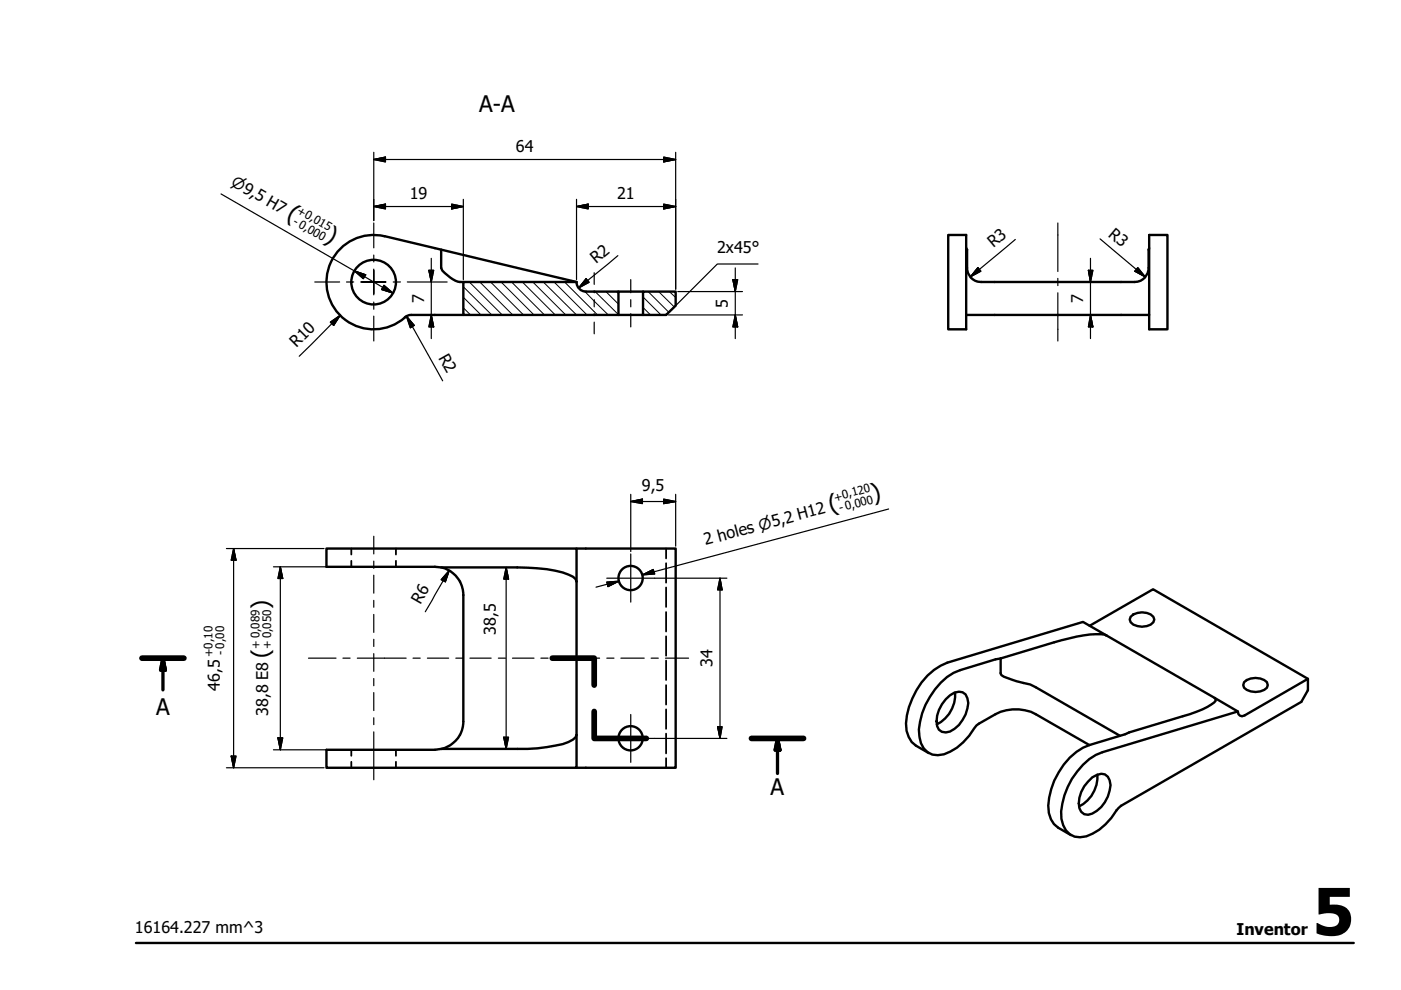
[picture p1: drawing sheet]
<svg xmlns="http://www.w3.org/2000/svg" width="297mm" height="210mm" viewBox="0 0 297 210" stroke-linecap="round" stroke-linejoin="round" font-family="sans-serif">
<!-- layer: Visible (ISO) -->
<g fill="none" stroke="#000" stroke-width=".51">
<path d="M93.5 52.9l28.7 6.9h-24v7h32.9v-5h5.2M98.2 59.8a3.5 3.5 0 0 1-2.8-1l-1.6-1.4-.3-.6v-3.9l-12-2.8a10 10 0 0 0-12 12.1 10 10 0 0 0 16.3 5.1M122.2 59.8a2 2 0 0 0 2 2M201 49.8h3.9v20h-3.9zM204.9 52.6l.1 .3v3.9a2.92 2.92 0 0 0 3 3h32.5a2.92 2.92 0 0 0 3-3v-3.9l.1-.3M243.6 49.8h3.9v20h-3.9zM87.2 66.8l-.8 .1-.6 .4M87.2 66.8h11M124.2 61.8h6.9M131.1 66.8h5.2M136.3 61.8h7v3l-2.1 2h-4.9zM204.9 66.8h38.7"/>
<path d="M122.2 116.3h21.1v46.5h-21.1M93.5 120.3h16.2a29.9 29.9 0 0 1 10.8 1.5l1 .5 .5 .5 .2 .5M97.5 123.3l.6 1.4 .1 1.5M97.5 123.3a5.9 5.9 0 0 0-5.3-3.1h-23v-3.9h53v7M98.2 126.1v26.8M122.2 123.3v32.5M212.2 139.6v3.1l.1 .5 .6 .3 2.6 .9 2.9 .7 1.2 .6 17.8 10.3M212.2 139.6l-1.1 .2-7.5 2.3a13.6 13.6 0 0 0-7.4 7.4 12.9 12.9 0 0 0-1.3 6.7 3.9 3.9 0 0 0 5.3 3.7 13.5 13.5 0 0 0 6.8-6.1 16.2 16.2 0 0 1 7.7-3.4 9.2 9.2 0 0 1 4.9 1l11.3 6.6M231 132.7l13.5-7.8 32.8 19v2.4l-1.4 2.5-38.2 22.1-.5 .4a16.2 16.2 0 0 1-5.6 5.5 4.3 4.3 0 0 1-5.6-.7 6.8 6.8 0 0 1-.8-5.7 15.5 15.5 0 0 1 7.1-10.3l1.4-.6 28.7-8.7-4.8-2.8M234.6 134.7a13.4 13.4 0 0 0-6.3 .3l-4.8 1.2-11.3 3.4M234.6 134.7l-5-2.8-28.7 8.6a14.8 14.8 0 0 0-8.6 11.2 6.1 6.1 0 0 0 1.9 6.4l2.7 1.6M234.6 134.7l23 13.3"/>
<path d="M239.7 130.8a3.5 3.5 0 0 1 4.8 0l.2 .6a2.29 2.29 0 0 1-2.6 1.5 2.29 2.29 0 0 1-2.6-1.5zM97.5 155.8a6.2 6.2 0 0 1-5.3 3.2h-23v3.8h53v-7M98.2 153l-.1 1.4-.6 1.4M122.2 155.8l-.2 .5a7.4 7.4 0 0 1-4.3 1.8 33.3 33.3 0 0 1-8 .7h-16.2M200.5 148.2a3.3 3.3 0 0 1 3.6-1.4 2.86 2.86 0 0 1 1 3.4 6.2 6.2 0 0 1-4.6 5.1 1.93 1.93 0 0 1-1.9-2.4 7.2 7.2 0 0 1 1.9-4.7zM202.5 146.8a7.1 7.1 0 0 1-3.9 6.8M257.6 148l.1 .6a12.4 12.4 0 0 1-5.4 2.8l-21.3 6.6a13.3 13.3 0 0 0-7.5 7.5 13 13 0 0 0-1.1 6.9l.4 1.3 .7 1 .8 .8 2.8 1.6M263.8 144.6a3.7 3.7 0 0 1 4.8 0l.2 .7a2.34 2.34 0 0 1-2.6 1.4 2.34 2.34 0 0 1-2.6-1.4zM277.3 143.9l-13.4 7.8-.6 .2-.4-.2-.3-.3-.2-.6M230.7 165.7a3.6 3.6 0 0 1 3.6-1.5 2.86 2.86 0 0 1 1 3.4 6.4 6.4 0 0 1-4.6 5.2 2.02 2.02 0 0 1-2-2.5 6.9 6.9 0 0 1 2-4.6zM232.7 164.2a7.1 7.1 0 0 1-3.9 6.8"/>
<circle cx="79.2" cy="59.8" r="4.7"/>
<circle cx="133.7" cy="122.6" r="2.57"/>
<circle cx="133.7" cy="156.5" r="2.57"/>
</g>
<!-- layer: Hidden (ISO) -->
<g fill="none" stroke="#000" stroke-width=".38">
<path d="M74.5 116.3v1.3M74.5 118.9v1.3M83.9 116.3v1.3M83.9 118.9v1.3M141.2 116.3v2.1M141.2 119.4v4.1M141.2 124.6v4.1M141.2 129.8v4.1M141.2 134.9v4.1M74.5 159v1.2M83.9 159v1.2M141.2 140.1v4.1"/>
<path d="M141.2 145.3v4.1M141.2 150.4v4.1M141.2 155.5v4.2M74.5 161.5v1.3M83.9 161.5v1.3M141.2 160.8v2"/>
</g>
<!-- layer: Section Line (ISO) -->
<path d="M30.1 139.5h8.9M117.1 139.5h8.9v5.8M126 150.8v5.8h11M159.3 156.6h11.1" fill="none" stroke="#000" stroke-width="1.2"/>
<path d="M34.5 139.5l.6 2.6h-1.1zM34.5 139.5v6.8M164.8 156.6l.6 2.4h-1.1zM164.8 156.6v7.4" fill="none" stroke="#000" stroke-width=".7"/>
<path d="M34.5 139.5l.6 2.6zM34.5 139.5l.6 2.6h-1.1zM164.8 156.6l.6 2.4zM164.8 156.6l.6 2.4h-1.1z" fill="#000" stroke="#000" stroke-width=".7"/>
<!-- layer: Title (ISO) -->
<path d="M28.8 199.9h258.2" fill="none" stroke="#000" stroke-width=".51"/>
<!-- layer: Hatch (ISO) -->
<g fill="none" stroke="#000" stroke-width=".21">
<path d="M99.5 59.8l7 7M101.7 59.8l7 7M104 59.8l7 7M106.2 59.8l7 7M108.5 59.8l6.9 7M110.7 59.8l7 7M113 59.8l7 7M115.2 59.8l7 7M117.5 59.8l7 7M119.7 59.8l7 7M121.9 59.8l.4 .4M98.2 65.2l1.6 1.6"/>
<path d="M98.2 63l3.8 3.8M98.2 60.8l6.1 6M123.9 61.7l5.1 5.1M126.2 61.8l4.9 4.9M128.5 61.8l2.6 2.7M130.7 61.8l.4 .5M136.3 65.2l1.6 1.6M136.3 63l3.8 3.8M137.4 61.8l4.4 4.4M139.6 61.8l3.3 3.3M141.9 61.8l1.4 1.3"/>
</g>
<!-- layer: Sketch Geometry (ISO) -->
<path d="M160.7 56h-8.6l-8.8 8.8" fill="none" stroke="#000" stroke-width=".25"/>
<!-- layer: Centerline (ISO) -->
<g fill="none" stroke="#000" stroke-width=".25">
<path d="M126 57.8v2.5M133.7 59.3v2.8M224.3 47.3v10.3M224.3 59v1.6M126 61.8v.3M126 63.5v1.6M126 66.5v.4M126 68.3v2.5M133.7 63.5v1.6M133.7 66.5v2.8M224.3 62.1v10.2M79.2 113.7v3.7"/>
<path d="M79.2 119v1.5M65.4 139.5h5.8M72.7 139.5h1.5M75.8 139.5h10.3M79.2 122v3.8M79.2 127.3v1.4M79.2 130.3v3.8M79.2 135.5v1.6M79.2 138.6v3.7M87.6 139.5h1.5M90.6 139.5h4.5M96.6 139.5h1.5"/>
<path d="M99.6 139.5h4.5M105.7 139.5h1.5M108.6 139.5h4.6M114.7 139.5h1.5M117.7 139.5h9.4M128.7 139.5h1.5M131.6 139.5h5M138 139.5h1.6M141.1 139.5h4.9M79.2 143.9v1.5M79.2 146.8v3.9M79.2 152.2v1.4"/>
<path d="M79.2 155.2v10.1"/>
</g>
<!-- layer: Center Mark (ISO) -->
<g fill="none" stroke="#000" stroke-width=".25">
<path d="M66.7 59.8h5.3M73.5 59.8h1.5M76.5 59.8h2.7h-2.5M79.2 57.1v2.7v-2.5M79.2 47.3v5.2M79.2 54.1v1.4M81.7 59.8h-2.5h2.7M83.4 59.8h1.5M86.4 59.8h8.4M79.2 62.3v-2.5v2.7M79.2 64v1.6M79.2 67v5.3"/>
<path d="M133.7 117.4v10.3M128.7 122.6h10.1M128.7 156.6h10.1M133.7 151.5v10.1"/>
</g>
<!-- layer: Dimension (ISO) -->
<g fill="none" stroke="#000" stroke-width=".25">
<path d="M79.2 33.8l2.5-.5v1zM79.2 33.8h64.1M79.2 32.3v14.5M140.7 33.3l2.6 .5-2.6 .5zM143.3 32.3v29M46.9 41.1l36.4 21M75.1 57.4l2.4 .9-.5 .8zM79.2 43.8l2.5-.5v1zM79.2 43.8h19M90.9 57.3h1l-.5 2.5zM91.4 54.8v17M95.8 43.3l2.4 .5-2.4 .5z"/>
<path d="M98.2 42.3v17M122.2 43.8l2.5-.5v1zM122.2 43.8h21.1M122.2 42.3v17M124.3 59.1l.6 .8-2.2 1.2zM131 54.2l-8.3 6.9M140.7 43.3l2.6 .5-2.6 .5zM155.4 59.3h1l-.5 2.5zM155.9 56.8v15M207.3 56.7l.7 .8-2.3 1.2zM215.3 50.8l-9.6 7.9M230.8 57.3h.9l-.5 2.5z"/>
<path d="M231.2 54.8v17M233.2 50.6l9.6 8.1M241.2 56.7l1.6 2-2.2-1.2zM70 68.3l2.1-1.5-1.4 2.2zM72.1 66.8l-8.7 8.7M81.4 60.5l1.9 1.6-2.4-.7zM86.2 67l1.6 2-.8 .5zM86.2 67l7.7 13.7M89.9 66.8h1.9M91.4 66.8l.5 2.5h-1zM141.7 66.8h15.7M143.7 61.8h13.7"/>
<path d="M155.9 66.8l.5 2.5h-1zM231.2 66.8l.5 2.5h-.9zM48 116.3h20.7M49.5 116.3l.5 2.5h-1zM49.5 116.3v46.5M133.7 106.3l2.5-.5v1zM133.7 106.3h9.6M133.7 104.8v12.1M140.7 105.8l2.6 .5-2.6 .5zM143.3 104.8v11M188.4 107.9l-52.2 14 2.5-.6M58 120.2h21.1"/>
<path d="M59.4 120.2l.5 2.5h-1zM59.4 120.2v38.8M79.3 120.2h1.7M95.2 120.9l-.8 2.5-.9-.5zM95.2 120.9l-5 8.8M107.3 120.3l.5 2.5h-1zM107.3 120.3v38.5M128.7 123.4l2.5-.2-2.3 1.2zM131.2 123.2l-4.8 1.3M136.2 121.9l2.3-1.2 .3 1zM138.8 122.6h15.3M152.7 122.6l.4 2.5h-1z"/>
<path d="M152.7 122.6v34M58 159h21.1M58.9 156.4h1l-.5 2.6zM79.3 159h1.7M106.8 156.3h1l-.5 2.5zM138.8 156.6h15.3M152.1 154.1h1l-.4 2.5zM48 162.8h20.7M49 160.3h1l-.5 2.5z"/>
</g>
<g fill="#000" stroke="#000" stroke-width=".25">
<path d="M79.2 33.8l2.5-.5zM79.2 33.8l2.5-.5v1zM140.7 34.3l2.6-.5zM140.7 33.3l2.6 .5-2.6 .5zM75.1 57.4l2.4 .9zM75.1 57.4l2.4 .9-.5 .8zM79.2 43.8l2.5-.5zM79.2 43.8l2.5-.5v1zM90.9 57.3l.5 2.5zM90.9 57.3h1l-.5 2.5zM95.8 44.3l2.4-.5zM95.8 43.3l2.4 .5-2.4 .5z"/>
<path d="M124.3 59.1l-1.6 2zM124.3 59.1l.6 .8-2.2 1.2zM122.2 43.8l2.5-.5zM122.2 43.8l2.5-.5v1zM140.7 44.3l2.6-.5zM140.7 43.3l2.6 .5-2.6 .5zM155.4 59.3l.5 2.5zM155.4 59.3h1l-.5 2.5zM207.3 56.7l-1.6 2zM207.3 56.7l.7 .8-2.3 1.2zM230.8 57.3l.4 2.5zM230.8 57.3h.9l-.5 2.5z"/>
<path d="M240.6 57.5l2.2 1.2zM241.2 56.7l1.6 2-2.2-1.2zM72.1 66.8l-1.4 2.2zM70 68.3l2.1-1.5-1.4 2.2zM80.9 61.4l2.4 .7zM81.4 60.5l1.9 1.6-2.4-.7zM86.2 67l1.6 2zM86.2 67l1.6 2-.8 .5zM91.4 66.8l.5 2.5zM91.4 66.8l.5 2.5h-1zM155.9 66.8l.5 2.5zM155.9 66.8l.5 2.5h-1z"/>
<path d="M231.2 66.8l.5 2.5zM231.2 66.8l.5 2.5h-.9zM49.5 116.3l.5 2.5zM49.5 116.3l.5 2.5h-1zM133.7 106.3l2.5-.5zM133.7 106.3l2.5-.5v1zM140.7 106.8l2.6-.5zM140.7 105.8l2.6 .5-2.6 .5zM59.4 120.2l.5 2.5zM59.4 120.2l.5 2.5h-1zM95.2 120.9l-.8 2.5zM95.2 120.9l-.8 2.5-.9-.5z"/>
<path d="M107.3 120.3l.5 2.5zM107.3 120.3l.5 2.5h-1zM128.9 124.4l2.3-1.2zM128.7 123.4l2.5-.2-2.3 1.2zM136.2 121.9l2.3-1.2zM136.2 121.9l2.3-1.2 .3 1zM152.7 122.6l.4 2.5zM152.7 122.6l.4 2.5h-1zM58.9 156.4l.5 2.6zM58.9 156.4h1l-.5 2.6zM106.8 156.3l.5 2.5zM106.8 156.3h1l-.5 2.5z"/>
<path d="M152.1 154.1l.6 2.5zM152.1 154.1h1l-.4 2.5zM49 160.3l.5 2.5zM49 160.3h1l-.5 2.5z"/>
</g>
<text font-size="13.8" x="278.3" y="198.3">5</text>
<g font-size="5">
<text x="60.6" y="46.1" transform="rotate(30 60.6 46.1)">(</text>
<text x="68.7" y="50.8" transform="rotate(30 68.7 50.8)">)</text>
<text x="185.2" y="106.1" transform="rotate(-15 185.2 106.1)">)</text>
<text x="176.1" y="108.6" transform="rotate(-15 176.1 108.6)">(</text>
<text x="57" y="129.2" transform="rotate(-90 57 129.2)">)</text>
<text x="57" y="139.5" transform="rotate(-90 57 139.5)">(</text>
</g>
<g font-size="4.8">
<text x="101.6" y="23.8">A-A</text>
<text x="33.1" y="151.5">A</text>
<text x="163.4" y="168.6">A</text>
</g>
<g font-size="3.4">
<text x="109.3" y="32.2">64</text>
<text x="86.9" y="42.2">19</text>
<text x="130.9" y="42.3">21</text>
<text x="152.1" y="53.7">2x45°</text>
<text x="210.6" y="52.6" transform="rotate(-40 210.6 52.6)">R3</text>
<text x="234.8" y="49.9" transform="rotate(40 234.8 49.9)">R3</text>
<text x="126.4" y="56" transform="rotate(-40 126.4 56)">R2</text>
<text x="89.9" y="64.2" transform="rotate(-90 89.9 64.2)">7</text>
<text x="154.3" y="65.2" transform="rotate(-90 154.3 65.2)">5</text>
<text x="229.7" y="64.2" transform="rotate(-90 229.7 64.2)">7</text>
<text x="62.9" y="73.9" transform="rotate(-45 62.9 73.9)">R10</text>
<text x="92.9" y="75.9" transform="rotate(61 92.9 75.9)">R2</text>
<text x="136.1" y="104.2">9,5</text>
<text x="149.6" y="115.6" transform="rotate(-15 149.6 115.6)">2 holes ⌀5,2 H12</text>
<text x="89.2" y="128.3" transform="rotate(-60 89.2 128.3)">R6</text>
<text x="105.2" y="134.6" transform="rotate(-90 105.2 134.6)">38,5</text>
<text x="151.1" y="141.4" transform="rotate(-90 151.1 141.4)">34</text>
<text x="46.6" y="146.4" transform="rotate(-90 46.6 146.4)">46,5</text>
<text x="56.8" y="151.8" transform="rotate(-90 56.8 151.8)">38,8 E8</text>
<text x="28.6" y="197.8">16164.227 mm^3</text>
<text x="262.1" y="198.3">Inventor</text>
</g>
<text font-size="3.2" x="48.8" y="39.2" transform="rotate(30 48.8 39.2)">⌀9,5 H7</text>
<g font-size="2.5">
<text x="61.9" y="47.5" transform="rotate(30 61.9 47.5)">- 0,000</text>
<text x="62.8" y="45.1" transform="rotate(30 62.8 45.1)">+0,015</text>
<text x="177" y="106.3" transform="rotate(-15 177 106.3)">+0,120</text>
<text x="178.1" y="108.6" transform="rotate(-15 178.1 108.6)">- 0,000</text>
<text x="55.1" y="137.6" transform="rotate(-90 55.1 137.6)">+ 0,089</text>
<text x="57.5" y="137.6" transform="rotate(-90 57.5 137.6)">+ 0,050</text>
<text x="45.1" y="139.3" transform="rotate(-90 45.1 139.3)">+0,10</text>
<text x="47.6" y="138.8" transform="rotate(-90 47.6 138.8)">- 0,00</text>
</g>
</svg>
